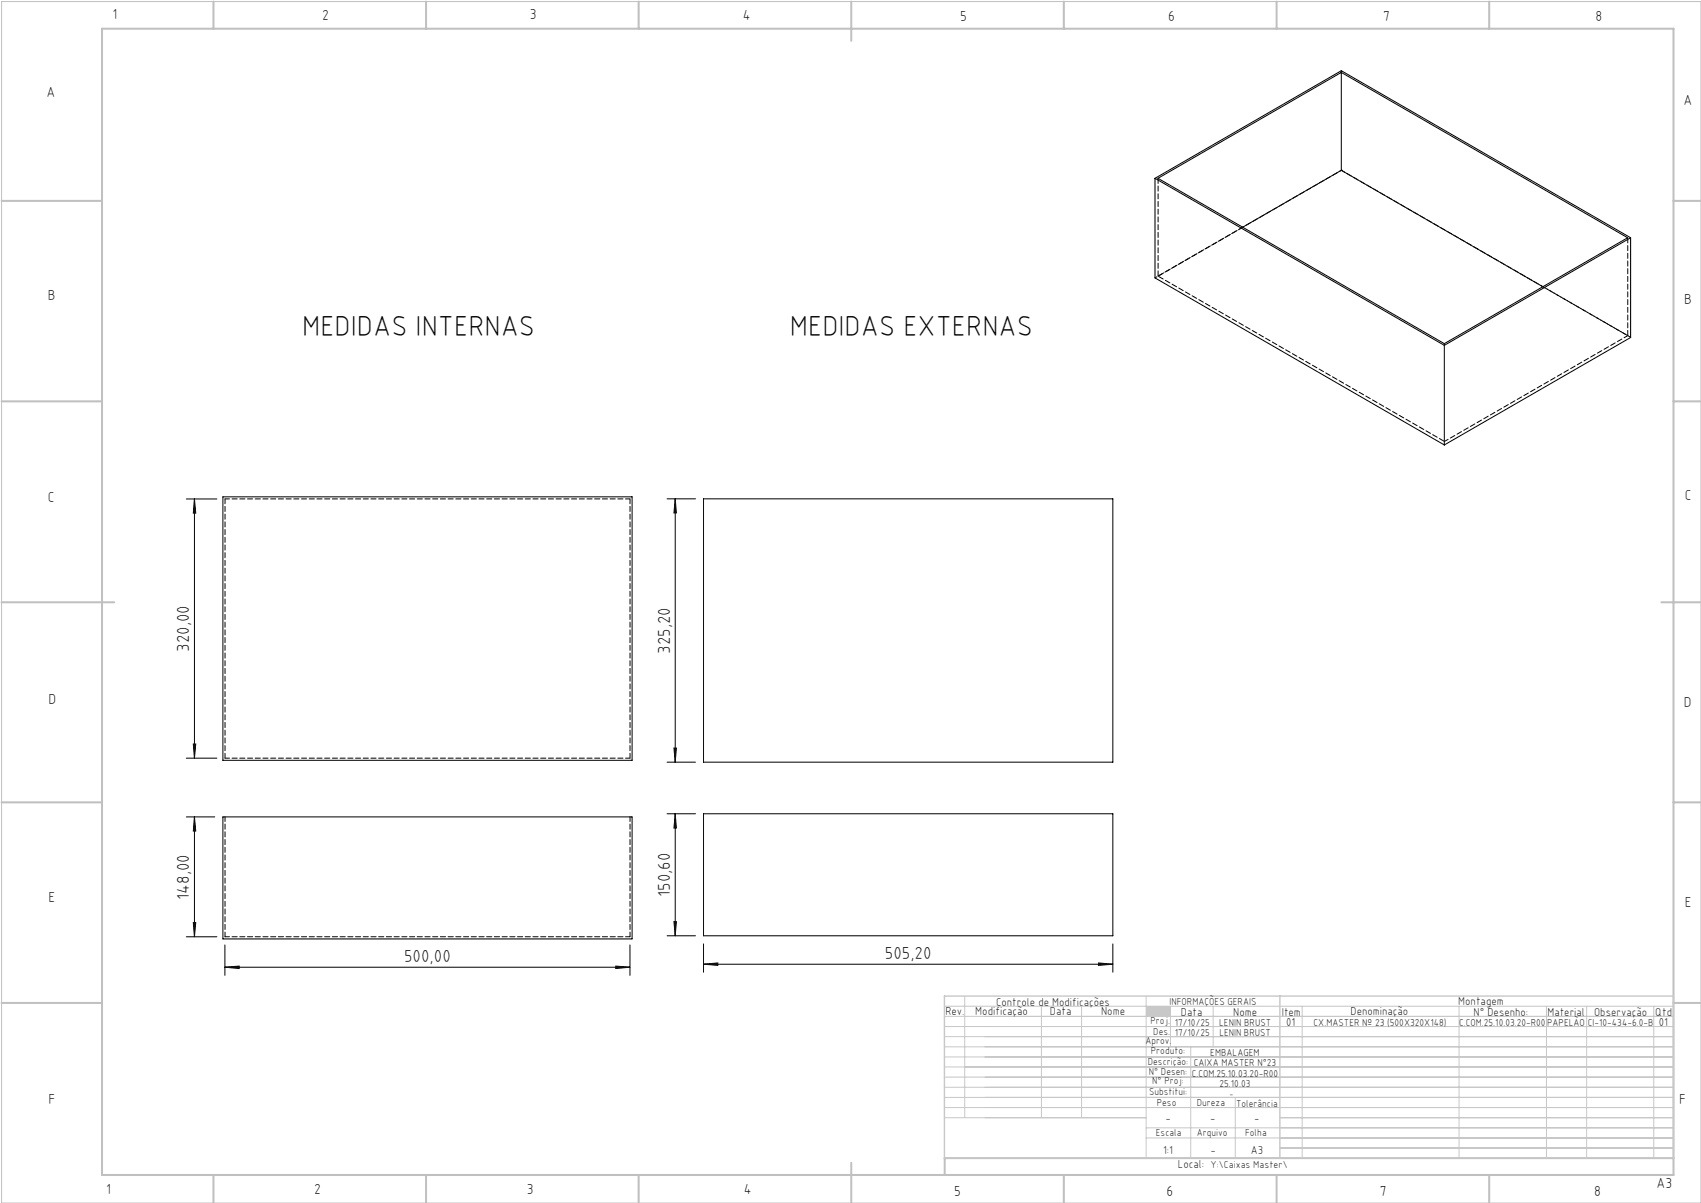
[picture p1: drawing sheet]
<svg xmlns="http://www.w3.org/2000/svg" width="420mm" height="297mm" viewBox="0 0 420 297" stroke-linecap="round" stroke-linejoin="round" font-family="sans-serif">
<path d="M.4 .4h419.6v296.6h-419.6z" fill="none" stroke="#c0c0c0" stroke-width=".25"/>
<g fill="none" stroke="#c0c0c0" stroke-width=".5">
<path d="M25.2 7.1h388v283h-388zM52.7 .4v6.7M105.2 .4v6.7M157.7 .4v6.7M210.2 .4v9.7M262.7 .4v6.7M315.2 .4v6.7M367.7 .4v6.7M.4 49.6h24.8M413.2 49.6h6.8M.4 99.1h24.8M413.2 99.1h6.8"/>
<path d="M.4 148.7h27.8M410.2 148.7h9.8M.4 198.1h24.8M413.2 198.1h6.8M.4 247.6h24.8M413.2 247.6h6.8M52.7 290.1v6.9M105.2 290.1v6.9M157.7 290.1v6.9M210.2 287.1v9.9M262.7 290.1v6.9M315.2 290.1v6.9"/>
<path d="M367.7 290.1v6.9M413.2 285.9h-179.9v4.2"/>
</g>
<g fill="none" stroke="#c3c8d2" stroke-width=".25">
<path d="M233.2 250.9h180M233.2 248.4h180M233.2 253.4h180M233.2 255.9h180M233.2 258.4h180M238.2 245.9v30M257.1 248.4v27.5M267.1 248.4v27.5M283 245.9v40M289 248.4v10M294 258.4v27.5M299.5 248.4v10"/>
<path d="M321.5 248.4v37.5M360.3 248.4v37.5M381.8 248.4v37.5M391.8 248.4v37.5M408.3 248.4v37.5M233.2 260.9h180M233.2 263.4h180M233.2 265.9h180M233.2 268.4h180M233.2 270.9h180M233.2 273.4h180M233.2 275.9h49.8"/>
<path d="M283 278.4h130.2M305 270.9v15M316 275.9h97.2M283 280.9h130.2M316 283.4h97.2"/>
</g>
<path d="M233.2 245.9h180v40h-180zM316 245.9v40" fill="none" stroke="#c3c8d2" stroke-width=".35"/>
<path d="M283 248.4h6v2.5h-6z" fill-rule="evenodd" fill="#c3c8d2"/>
<g fill="none" stroke="#000" stroke-width=".25">
<path d="M331.2 17.9v24.1M285.2 44v24.6l71.4 41.3M285.2 44l71.4 41.3M285.2 44l46-26.5 71.4 41.2M285.9 44l45.3-26.1 70.7 40.8-45.3 26.1zM331.2 42l49.8 28.8M331.2 42l-24.4 14.1M402.6 58.7l-46 26.6M402.6 58.7v24.6l-46 26.6M356.6 85.3v24.6M46 123.2h7.6M48 123.2v64"/>
<path d="M48 123.2l.3 3.5h-.6zM55 122.7h101.1v65h-101.1zM164.7 123.2h7M166.7 123.2v65M166.7 123.2l.3 3.4h-.6zM173.7 123.2h101.1v65h-101.1zM46 187.2h7.6M47.7 183.7h.6l-.3 3.5zM164.7 188.2h7M166.4 184.7h.6l-.3 3.5zM46 201.7h7M48 201.7v29.6"/>
<path d="M48 201.7l.3 3.5h-.6zM55 201.7h101.1v30.1h-101.1zM164.7 200.9h7M166.7 200.9v30.1M166.7 200.9l.3 3.5h-.6zM173.7 200.9h101.1v30.1h-101.1zM46 231.3h7.6M47.7 227.8h.6l-.3 3.5zM55.5 238.8l3.6-.3v.6zM55.5 233.3v7.5M55.5 238.8h100M152 238.5l3.5 .3-3.5 .3z"/>
<path d="M155.5 233.3v7.5M164.7 231h7M166.4 227.5h.6l-.3 3.5zM173.7 238.1l3.5-.4v.6zM173.7 233v7M173.7 238.1h101.1M271.3 237.7l3.5 .4-3.5 .2zM274.8 233v7"/>
</g>
<g fill="#000">
<path d="M47.7 183.7h.6l-.3 3.5zM48 123.2l.3 3.5h-.6zM166.4 184.7h.6l-.3 3.5zM166.7 123.2l.3 3.4h-.6z"/>
<path d="M48 201.7l.3 3.5h-.6zM47.7 227.8h.6l-.3 3.5zM166.7 200.9l.3 3.5h-.6zM166.4 227.5h.6l-.3 3.5z"/>
<path d="M55.5 238.8l3.6-.3v.6zM152 238.5l3.5 .3-3.5 .3zM173.7 238.1l3.5-.4v.6zM271.3 237.7l3.5 .4-3.5 .2z"/>
</g>
<path d="M155.6 123.2v64M55.6 187.2v-64M55.6 201.7v29.6M155.6 201.7v29.6" fill="none" stroke="#000" stroke-width=".25" stroke-dasharray="1.3 .6" stroke-dashoffset=".1"/>
<path d="M356.7 109l45.2-26.1M55.6 123.2h100M155.6 187.2h-100M55.6 231.3h100" fill="none" stroke="#000" stroke-width=".25" stroke-dasharray="1.3 .6" stroke-dashoffset=".2"/>
<path d="M331.2 17.4v.5M285.9 44v24.2M306.9 56.1l-21 12.1M331.2 42h.1M401.9 58.7v24.2M356.7 84.8v.4M401.9 82.9l-20.9-12.1" fill="none" stroke="#000" stroke-width=".25" stroke-dasharray="1.3 .6"/>
<path d="M285.9 68.2l70.8 40.8" fill="none" stroke="#000" stroke-width=".25" stroke-dasharray="1.3 .6" stroke-dashoffset="-.2"/>
<path d="M402.6 83.3l-71.4-41.3" fill="none" stroke="#000" stroke-width=".25" stroke-dasharray="1.3 .6" stroke-dashoffset=".3"/>
<path d="M331.2 42l-46 26.6" fill="none" stroke="#000" stroke-width=".25" stroke-dasharray="1.3 .6" stroke-dashoffset=".8"/>
<g font-size="7.1">
<text x="74.6" y="82.9">MEDIDAS INTERNAS</text>
<text x="195" y="82.9">MEDIDAS EXTERNAS</text>
</g>
<g font-size="4.3">
<text x="46.7" y="161" transform="rotate(-90 46.7 161)">320,00</text>
<text x="165.5" y="161.4" transform="rotate(-90 165.5 161.4)">325,20</text>
<text x="165.4" y="221.4" transform="rotate(-90 165.4 221.4)">150,60</text>
<text x="46.7" y="222.1" transform="rotate(-90 46.7 222.1)">148,00</text>
<text x="99.8" y="237.5">500,00</text>
<text x="218.5" y="236.7">505,20</text>
</g>
<g font-size="3.6">
<text x="27.8" y="4.8">1</text>
<text x="79.5" y="4.9">2</text>
<text x="130.8" y="4.8">3</text>
<text x="183.4" y="4.9">4</text>
<text x="237.1" y="5.1">5</text>
<text x="288.4" y="5.2">6</text>
<text x="341.5" y="5.1">7</text>
<text x="394" y="5.2">8</text>
<text x="11.5" y="24">A</text>
<text x="415.7" y="25.8">A</text>
<text x="11.8" y="74.1">B</text>
<text x="415.8" y="75.1">B</text>
<text x="11.8" y="124">C</text>
<text x="416" y="123.5">C</text>
<text x="12" y="173.7">D</text>
<text x="415.8" y="174.7">D</text>
<text x="12" y="222.6">E</text>
<text x="416" y="223.9">E</text>
<text x="12" y="272.6">F</text>
<text x="414.6" y="272.6">F</text>
<text x="409" y="293.3">A3</text>
<text x="26.2" y="294.8">1</text>
<text x="77.6" y="294.8">2</text>
<text x="130.1" y="294.8">3</text>
<text x="183.7" y="294.7">4</text>
<text x="235.6" y="295.2">5</text>
<text x="288" y="295.2">6</text>
<text x="340.7" y="295.2">7</text>
<text x="393.6" y="295.2">8</text>
</g>
<g font-size="2.9">
<text x="240.8" y="250.6">Modificação</text>
<text x="259.2" y="250.6">Data</text>
<text x="271.9" y="250.6">Nome</text>
<text x="290.9" y="288.4">Local:</text>
</g>
<g font-size="2.8">
<text x="233.4" y="250.6">Rev.</text>
<text x="246" y="248.4">Controle de Modificações</text>
<text x="291.6" y="250.8">Data</text>
<text x="304.5" y="250.8">Nome</text>
<text x="316.5" y="250.9">Item</text>
<text x="333.5" y="250.5">Denominação</text>
<text x="360.1" y="248.2">Montagem</text>
<text x="363.9" y="250.8">N° Desenho:</text>
<text x="382.1" y="250.8">Material</text>
<text x="393.6" y="250.8">Observação</text>
<text x="408.7" y="250.9">Qtd</text>
<text x="317.6" y="253.3">01</text>
<text x="409.6" y="253.3">01</text>
<text x="287.7" y="276.9">-</text>
<text x="298.8" y="276.9">-</text>
<text x="309.7" y="276.9">-</text>
<text x="287.2" y="284.8">1:1</text>
<text x="298.9" y="284.8">-</text>
<text x="308.8" y="284.8">A3</text>
</g>
<g font-size="2.5">
<text x="288.7" y="248.2">INFORMAÇÕES GERAIS</text>
<text x="282.8" y="257.8">Aprov.</text>
<text x="284.1" y="252.9">Proj.</text>
<text x="284.8" y="255.4">Des.</text>
<text x="290.1" y="255.8">17/10/25</text>
<text x="290.1" y="253.3">17/10/25</text>
<text x="301" y="253.3">LENIN BRUST</text>
<text x="301.1" y="255.8">LENIN BRUST</text>
<text x="324.3" y="253.3">CX.MASTER Nº 23 (500X320X148)</text>
<text x="360.3" y="253.3">C.COM.25.10.03.20-R00</text>
<text x="382" y="253.3">PAPELÃO</text>
<text x="392" y="253.3">CI-10-434-6.0-B</text>
<text x="283.4" y="262.9">Descrição:</text>
<text x="284.2" y="260.3">Produto:</text>
<text x="294.7" y="263.3">CAIXA MASTER N°23</text>
<text x="298.8" y="260.7">EMBALAGEM</text>
<text x="283.7" y="265.4">N° Desen:</text>
<text x="284.5" y="267.7">N° Proj:</text>
<text x="294.3" y="265.9">C.COM.25.10.03.20-R00</text>
<text x="301.1" y="268.3">25.10.03</text>
<text x="283.7" y="270.4">Substitui:</text>
<text x="285.6" y="273">Peso</text>
<text x="295.5" y="273">Dureza</text>
<text x="305.2" y="273.3">Tolerância</text>
<text x="285.4" y="280.4">Escala</text>
<text x="295.5" y="280.4">Arquivo</text>
<text x="307.5" y="280.4">Folha</text>
<text x="298.9" y="288.4">Y:\Caixas Master\</text>
</g>
<text font-size="2.1" x="303.5" y="270.9">-</text>
</svg>
